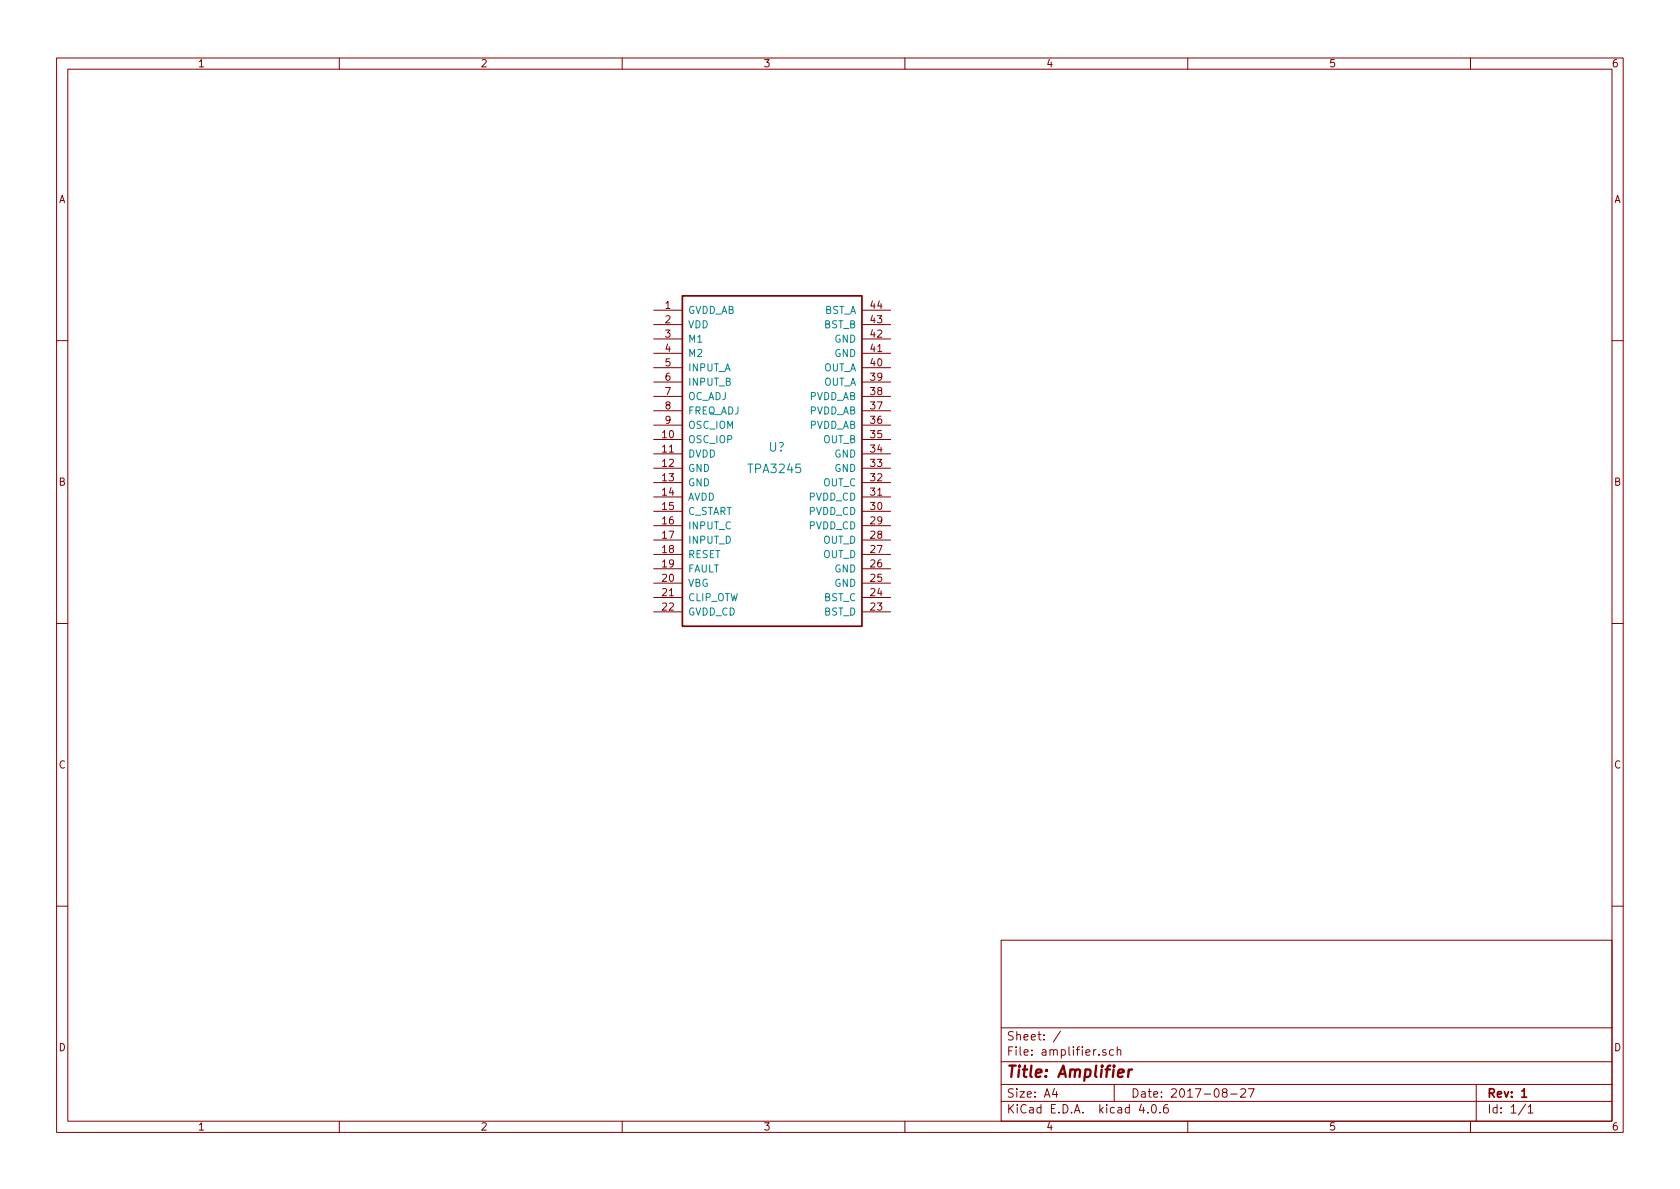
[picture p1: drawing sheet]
<svg xmlns="http://www.w3.org/2000/svg" width="297mm" height="210mm" viewBox="0 0 297 210" stroke-linecap="round" stroke-linejoin="round" font-family="sans-serif">
<g fill="none" stroke="#840000" stroke-width=".18">
<path d="M10 10.3h277v189.9h-277zM12 12.2h273v186.1h-273zM60 10.3v1.9M110 10.3v1.9M160 10.3v1.9M210 10.3v1.9M260 10.3v1.9M115.6 54.9h5M115.6 57.4h5M115.6 59.9h5M152.4 54.9h5.1M152.4 57.4h5.1"/>
<path d="M152.4 59.9h5.1M10 60.2h2M115.6 62.5h5M115.6 65h5M115.6 67.6h5M115.6 70.1h5M115.6 72.6h5M115.6 75.2h5M115.6 77.7h5M152.4 62.5h5.1M152.4 65h5.1M152.4 67.6h5.1"/>
<path d="M152.4 70.1h5.1M152.4 72.6h5.1M152.4 75.2h5.1M152.4 77.7h5.1M285 60.2h2M115.6 90.4h5M115.6 80.3h5M115.6 87.9h5M115.6 82.8h5M115.6 85.3h5M115.6 93h5M115.6 95.5h5"/>
<path d="M115.6 98h5M152.4 90.4h5.1M152.4 80.3h5.1M152.4 87.9h5.1M152.4 82.8h5.1M152.4 85.3h5.1M152.4 93h5.1M152.4 95.5h5.1M152.4 98h5.1M10 110.3h2M115.6 103.1h5M115.6 105.7h5"/>
<path d="M115.6 108.2h5M115.6 100.6h5M152.4 103.1h5.1M152.4 105.7h5.1M152.4 108.2h5.1M152.4 100.6h5.1M285 110.3h2M10 160.2h2M177 166.3h108v32h-108zM285 160.2h2M60 198.3v1.9M110 198.3v1.9"/>
<path d="M160 198.3v1.9M177 194.8h108M177 191.8h108M177 187.8h108M177 181.8h108M186.4 192.5l-.3 1h.9M186.8 193v1M187.5 182.3l-1.3 2M195.5 185.7a.37 .37 0 0 0-.6 .1l.1 .2 .5 .2 .1 .1-.2 .3-.5-.1M196.9 185.7l-.5-.1-.2 .3v.6l.2 .1 .5-.1M197 191.8v3M197.5 185.7l.2-.1 .4 .1 .1 .9"/>
<path d="M197.5 185.1v1.5M201.8 195.2l-.4 1.1h1M202.9 196.7v.1M203.8 195.4l.1-.1a.81 .81 0 0 1 .6 .6 .81 .81 0 0 1-.3 .8l-.1 .1a.8 .8 0 0 1-.6-.6 .8 .8 0 0 1 .3-.8zM205.1 196.7v.1M206.4 195.3a.59 .59 0 0 0-.7 .7l.1 .7 .2 .1 .5-.1 .1-.5-.2-.2-.4-.1-.3 .3M210 198.3v1.9M216.4 193.2l-.3-.3 .1-.2 .2-.2 .4 .1 .2 .2-.1 .2-.6 .2a.48 .48 0 0 0-.1 .7l.2 .1 .5-.1a.48 .48 0 0 0-.2-.7M217.6 193.5h1.1M219.4 192.7l.2-.2h.4l.2 .5-.9 1h.9M220.7 192.5h1l-.6 1.5M260 198.3v1.9"/>
<path d="M261 191.8v6.5M269.7 195.2l-1.2 2M270.2 195.8l.4-.5v1.5M270.2 196.8h.8"/>
</g>
<path d="M120.6 52.3h31.8v58.4h-31.8zM269.1 194h.8" fill="none" stroke="#840000" stroke-width=".3"/>
<path d="M199.6 189.1l-.2 1.3M200.2 189.1a.54 .54 0 0 0-.7 .4" fill="none" stroke="#840000" stroke-width=".41"/>
<text font-size="2.8" fill="#840000" x="178" y="190.5">Title: Amplifier</text>
<g font-size="2.1" fill="#008484">
<text x="132.5" y="83.7">TPA3245</text>
<text x="135.9" y="79.9">U?</text>
</g>
<g font-size="2.1" fill="#840000">
<text x="178" y="184">Sheet: /</text>
<text x="178" y="186.7">File: amplifier.sch</text>
<text x="178" y="196.9">KiCad E.D.A. kicad 4.0.6</text>
<text x="178" y="194.1">Size: A4</text>
<text x="200" y="194.1">Date: 2017-08-27</text>
<text x="263" y="194.1">Rev: 1</text>
<text x="263" y="196.9">Id: 1/1</text>
</g>
<g font-size="1.8" fill="#840000">
<text x="35" y="11.9">1</text>
<text x="85" y="11.9">2</text>
<text x="135" y="11.9">3</text>
<text x="185" y="11.9">4</text>
<text x="235" y="11.9">5</text>
<text x="285" y="11.9">6</text>
<text x="10.4" y="35.9">A</text>
<text x="285.4" y="35.9">A</text>
<text x="117.6" y="54.6">1</text>
<text x="117.6" y="57.1">2</text>
<text x="117.6" y="59.7">3</text>
<text x="154" y="59.7">42</text>
<text x="154" y="57.1">43</text>
<text x="154" y="54.6">44</text>
<text x="117.6" y="62.2">4</text>
<text x="117.6" y="64.8">5</text>
<text x="154" y="64.8">40</text>
<text x="154" y="62.2">41</text>
<text x="117.6" y="67.3">6</text>
<text x="117.6" y="69.8">7</text>
<text x="154" y="69.8">38</text>
<text x="154" y="67.3">39</text>
<text x="117.1" y="77.5">10</text>
<text x="117.6" y="72.4">8</text>
<text x="117.6" y="74.9">9</text>
<text x="154" y="77.5">35</text>
<text x="154" y="74.9">36</text>
<text x="154" y="72.4">37</text>
<text x="117.1" y="80">11</text>
<text x="117.1" y="82.5">12</text>
<text x="154" y="82.5">33</text>
<text x="154" y="80">34</text>
<text x="10.4" y="85.9">B</text>
<text x="117.1" y="85.1">13</text>
<text x="117.1" y="87.6">14</text>
<text x="154" y="87.6">31</text>
<text x="154" y="85.1">32</text>
<text x="285.4" y="85.9">B</text>
<text x="117.1" y="90.2">15</text>
<text x="117.1" y="92.7">16</text>
<text x="117.1" y="95.2">17</text>
<text x="154" y="90.2">30</text>
<text x="154" y="95.2">28</text>
<text x="154" y="92.7">29</text>
<text x="117.1" y="97.8">18</text>
<text x="117.1" y="100.3">19</text>
<text x="154" y="100.3">26</text>
<text x="154" y="97.8">27</text>
<text x="117.1" y="102.9">20</text>
<text x="117.1" y="105.4">21</text>
<text x="117.1" y="107.9">22</text>
<text x="154" y="107.9">23</text>
<text x="154" y="105.4">24</text>
<text x="154" y="102.9">25</text>
<text x="10.4" y="135.9">C</text>
<text x="285.4" y="135.9">C</text>
<text x="10.4" y="185.9">D</text>
<text x="285.4" y="185.9">D</text>
<text x="35" y="199.9">1</text>
<text x="85" y="199.9">2</text>
<text x="135" y="199.9">3</text>
<text x="185" y="199.9">4</text>
<text x="235" y="199.9">5</text>
<text x="285" y="199.9">6</text>
</g>
<g font-size="1.8" fill="#008484">
<text x="121.7" y="55.5">GVDD_AB</text>
<text x="121.7" y="58">VDD</text>
<text x="145.6" y="58">BST_B</text>
<text x="145.6" y="55.5">BST_A</text>
<text x="121.7" y="60.6">M1</text>
<text x="121.7" y="63.1">M2</text>
<text x="121.7" y="65.7">INPUT_A</text>
<text x="145.4" y="65.7">OUT_A</text>
<text x="147.4" y="63.1">GND</text>
<text x="147.4" y="60.6">GND</text>
<text x="121.7" y="68.2">INPUT_B</text>
<text x="121.7" y="70.7">OC_ADJ</text>
<text x="142.9" y="70.7">PVDD_AB</text>
<text x="145.4" y="68.2">OUT_A</text>
<text x="121.7" y="73.3">FREQ_ADJ</text>
<text x="121.7" y="75.8">OSC_IOM</text>
<text x="142.9" y="75.8">PVDD_AB</text>
<text x="142.9" y="73.3">PVDD_AB</text>
<text x="121.7" y="78.4">OSC_IOP</text>
<text x="121.7" y="80.9">DVDD</text>
<text x="121.7" y="83.4">GND</text>
<text x="145.4" y="78.4">OUT_B</text>
<text x="147.4" y="83.4">GND</text>
<text x="147.4" y="80.9">GND</text>
<text x="121.7" y="86">GND</text>
<text x="121.7" y="88.5">AVDD</text>
<text x="142.9" y="88.5">PVDD_CD</text>
<text x="145.4" y="86">OUT_C</text>
<text x="121.7" y="91.1">C_START</text>
<text x="121.7" y="93.6">INPUT_C</text>
<text x="142.9" y="91.1">PVDD_CD</text>
<text x="142.9" y="93.6">PVDD_CD</text>
<text x="121.7" y="96.1">INPUT_D</text>
<text x="121.7" y="98.7">RESET</text>
<text x="121.7" y="101.2">FAULT</text>
<text x="145.4" y="98.7">OUT_D</text>
<text x="145.4" y="96.1">OUT_D</text>
<text x="147.4" y="101.2">GND</text>
<text x="121.7" y="103.8">VBG</text>
<text x="121.7" y="106.3">CLIP_OTW</text>
<text x="145.6" y="106.3">BST_C</text>
<text x="147.4" y="103.8">GND</text>
<text x="121.7" y="108.8">GVDD_CD</text>
<text x="145.6" y="108.8">BST_D</text>
</g>
</svg>
